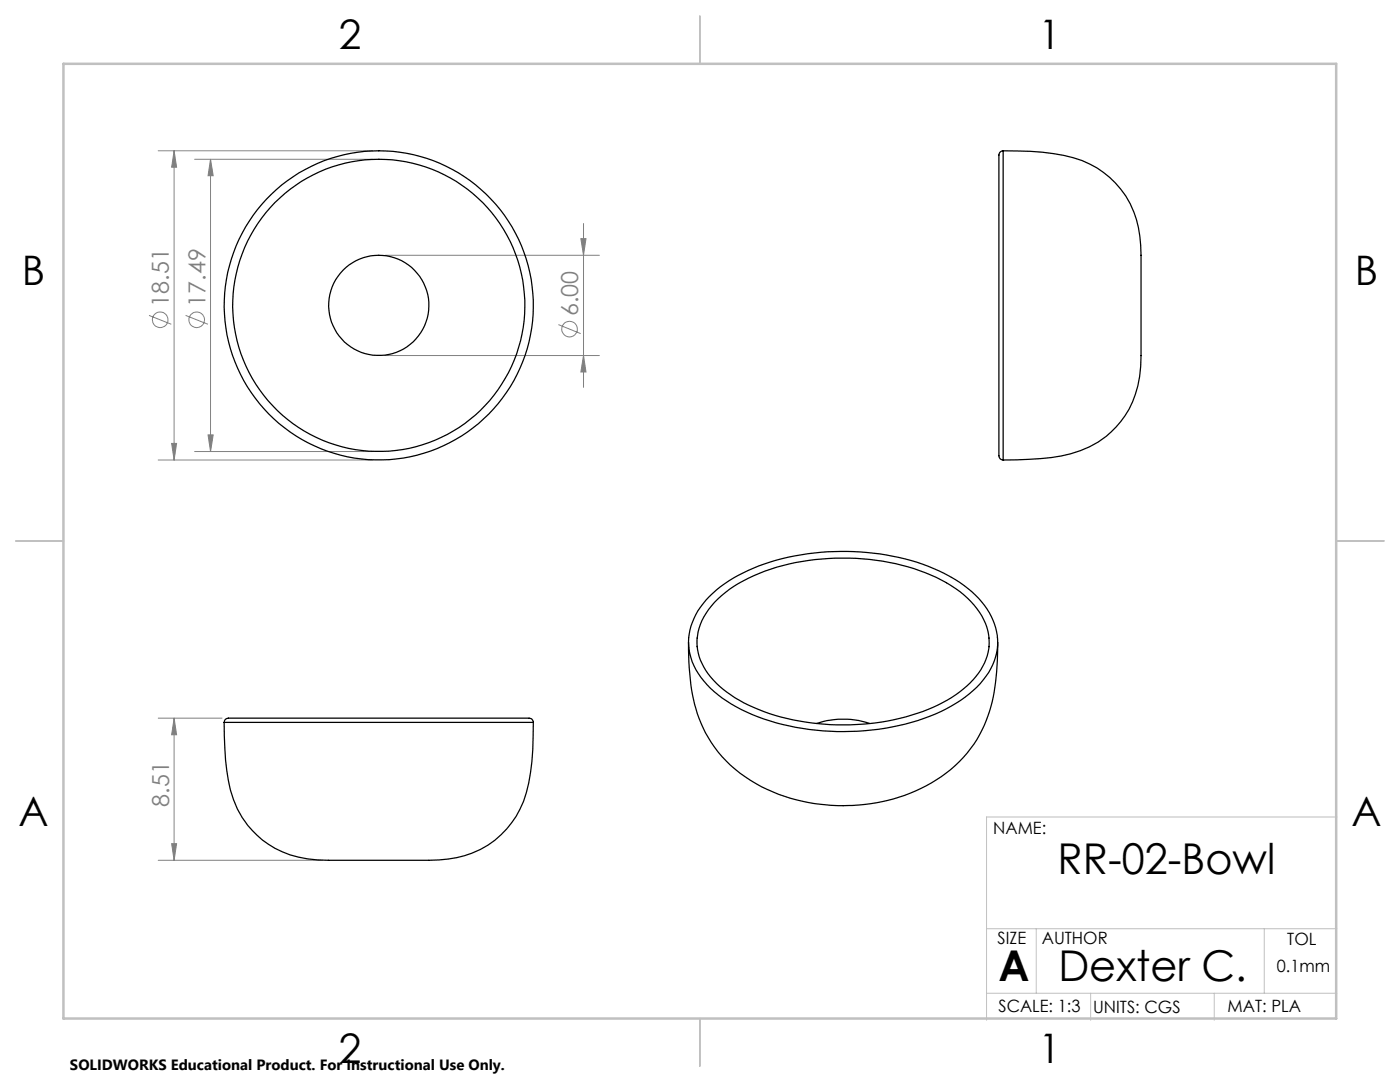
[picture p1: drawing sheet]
<svg xmlns="http://www.w3.org/2000/svg" width="279mm" height="216mm" viewBox="0 0 279 216" stroke-linecap="round" stroke-linejoin="round" font-family="sans-serif">
<g fill="none" stroke="#808080" stroke-width=".2">
<path d="M31.6 30.1h42.7M34.7 30.1v61.7M34.7 30.1l.5 3.3h-.9zM38.8 31.8h35.5M42 31.8v58.3M42 31.8l.5 3.3h-1zM76.9 50.9h42.7M115.9 47.6h1l-.4 3.3zM116.5 44.6v32.7M29.7 62.9l4.5 1.8M37 62.9l4.5 1.8M76.9 70.9h42.7"/>
<path d="M111.4 64.8l4.5 1.8M116.5 70.9l.4 3.3h-1zM31.6 91.8h42.7M34.3 88.5h.9l-.5 3.3zM38.8 90.1h35.5M41.5 86.8h1l-.5 3.3zM31.6 143.3h12.7M34.7 143.3v28.4M34.7 143.3l.5 3.3h-.9zM31.6 171.7h32.7M34.3 168.3h.9l-.5 3.4z"/>
<circle cx="32" cy="63.8" r="1.56"/>
<circle cx="39.3" cy="63.8" r="1.55"/>
<circle cx="113.7" cy="65.7" r="1.55"/>
</g>
<path d="M266.8 163h-69.9v40.6M196.9 198.2h69.9M196.9 185.3h69.9M206.8 185.3v12.9M217.7 198.2v5.4M242.3 198.2v5.4M252.3 185.3v12.9" fill="none" stroke="#c0c0c0" stroke-width=".2"/>
<path d="M139.7 3.2v9.5M3.1 107.9h9.6M266.7 107.9h9.5M139.7 203.2v9.6" fill="none" stroke="#c0c0c0" stroke-width=".25"/>
<path d="M12.7 12.7h254v190.5h-254z" fill="none" stroke="#c0c0c0" stroke-width=".5"/>
<path d="M34.7 30.1l.5 3.3h-.9zM34.3 88.5h.9l-.5 3.3zM42 31.8l.5 3.3h-1zM41.5 86.8h1l-.5 3.3zM115.9 47.6h1l-.4 3.3zM116.5 70.9l.4 3.3h-1zM34.7 143.3l.5 3.3h-.9zM34.3 168.3h.9l-.5 3.4z" fill="#808080"/>
<g fill="none" stroke="#000" stroke-width=".25">
<path d="M200.2 30.1a46.6 46.6 0 0 1 15.7 1.9 18.4 18.4 0 0 1 11.7 16.9l.1 21.7a24 24 0 0 1-2.4 11.1 18.5 18.5 0 0 1-13.5 9.3 64.9 64.9 0 0 1-11.6 .8M200.2 30.1a1.02 1.02 0 0 0-.8 1.3v54.3a25.9 25.9 0 0 0 .1 5.7l.7 .4M200.2 30.1v61.7M137.4 128.2a40.8 40.8 0 0 0 2.5 16.1 25.6 25.6 0 0 0 14.3 13.7 36.4 36.4 0 0 0 32.7-2.4 25.4 25.4 0 0 0 11.9-20.5l.3-6.9M139.1 129a13.1 13.1 0 0 0 6 9.1 37.5 37.5 0 0 0 19.4 6.4 44.1 44.1 0 0 0 24.6-4.8 16.3 16.3 0 0 0 7.9-8.9 10.5 10.5 0 0 0-2.6-10.1 26.8 26.8 0 0 0-13.2-7.6 47.5 47.5 0 0 0-30.7 1.8 19.9 19.9 0 0 0-10.4 8.9 10.9 10.9 0 0 0-1 5.2M199 127.2a14.2 14.2 0 0 0-5.8-9.8 36.9 36.9 0 0 0-18.9-7 47.6 47.6 0 0 0-26 3.9 20.2 20.2 0 0 0-9.8 9.1 11.1 11.1 0 0 0 1.9 12.5 27.4 27.4 0 0 0 13.3 8 49.9 49.9 0 0 0 34-1.9 20.7 20.7 0 0 0 10.4-9.4 10.4 10.4 0 0 0 1-5.4M44.7 144.1a1.04 1.04 0 0 1 1.4-.8h54.2a26 26 0 0 1 5.8 .1l.3 .7M44.7 144.1l.1 2.8a41.2 41.2 0 0 0 1.8 12.7 18.2 18.2 0 0 0 16.8 12l21.3 .1a29.3 29.3 0 0 0 9.5-1.4 18.3 18.3 0 0 0 11.3-14.1 54.5 54.5 0 0 0 .9-12.1M44.7 144.1h61.7M163 144.4a16.8 16.8 0 0 1 10.5 0"/>
<circle cx="75.6" cy="60.9" r="29.1"/>
<circle cx="75.6" cy="60.9" r="10"/>
<circle cx="75.6" cy="60.9" r="30.8"/>
</g>
<g font-size="8.5">
<text x="211.1" y="174.5">RR-02-Bowl</text>
<text x="199.3" y="195.8">A</text>
<text x="211.2" y="195.7">Dexter C.</text>
</g>
<g font-size="8.1">
<text x="67.6" y="9.7">2</text>
<text x="207.3" y="9.7">1</text>
<text x="4.4" y="57">B</text>
<text x="270.4" y="57">B</text>
<text x="3.7" y="164.9">A</text>
<text x="269.7" y="164.9">A</text>
<text x="67.6" y="212.2">2</text>
<text x="207.3" y="212.2">1</text>
</g>
<g font-size="4.7" fill="#808080">
<text x="33.7" y="61.2" transform="rotate(-90 33.7 61.2)">18.51</text>
<text x="41" y="61.2" transform="rotate(-90 41 61.2)">17.49</text>
<text x="115.4" y="63.1" transform="rotate(-90 115.4 63.1)">6.00</text>
<text x="33.8" y="161" transform="rotate(-90 33.8 161)">8.51</text>
</g>
<g font-size="3.4">
<text x="198.2" y="166.3">NAME:</text>
<text x="199.1" y="188.4">SIZE</text>
<text x="207.9" y="188.4">AUTHOR</text>
<text x="256.9" y="188.5">TOL</text>
<text x="254.8" y="193.9">0.1mm</text>
<text x="199.3" y="202">SCALE: 1:3</text>
<text x="218.2" y="202">UNITS: CGS</text>
<text x="245" y="201.9">MAT: PLA</text>
</g>
<text font-size="3" x="14" y="213.5">SOLIDWORKS Educational Product. For Instructional Use Only.</text>
</svg>
